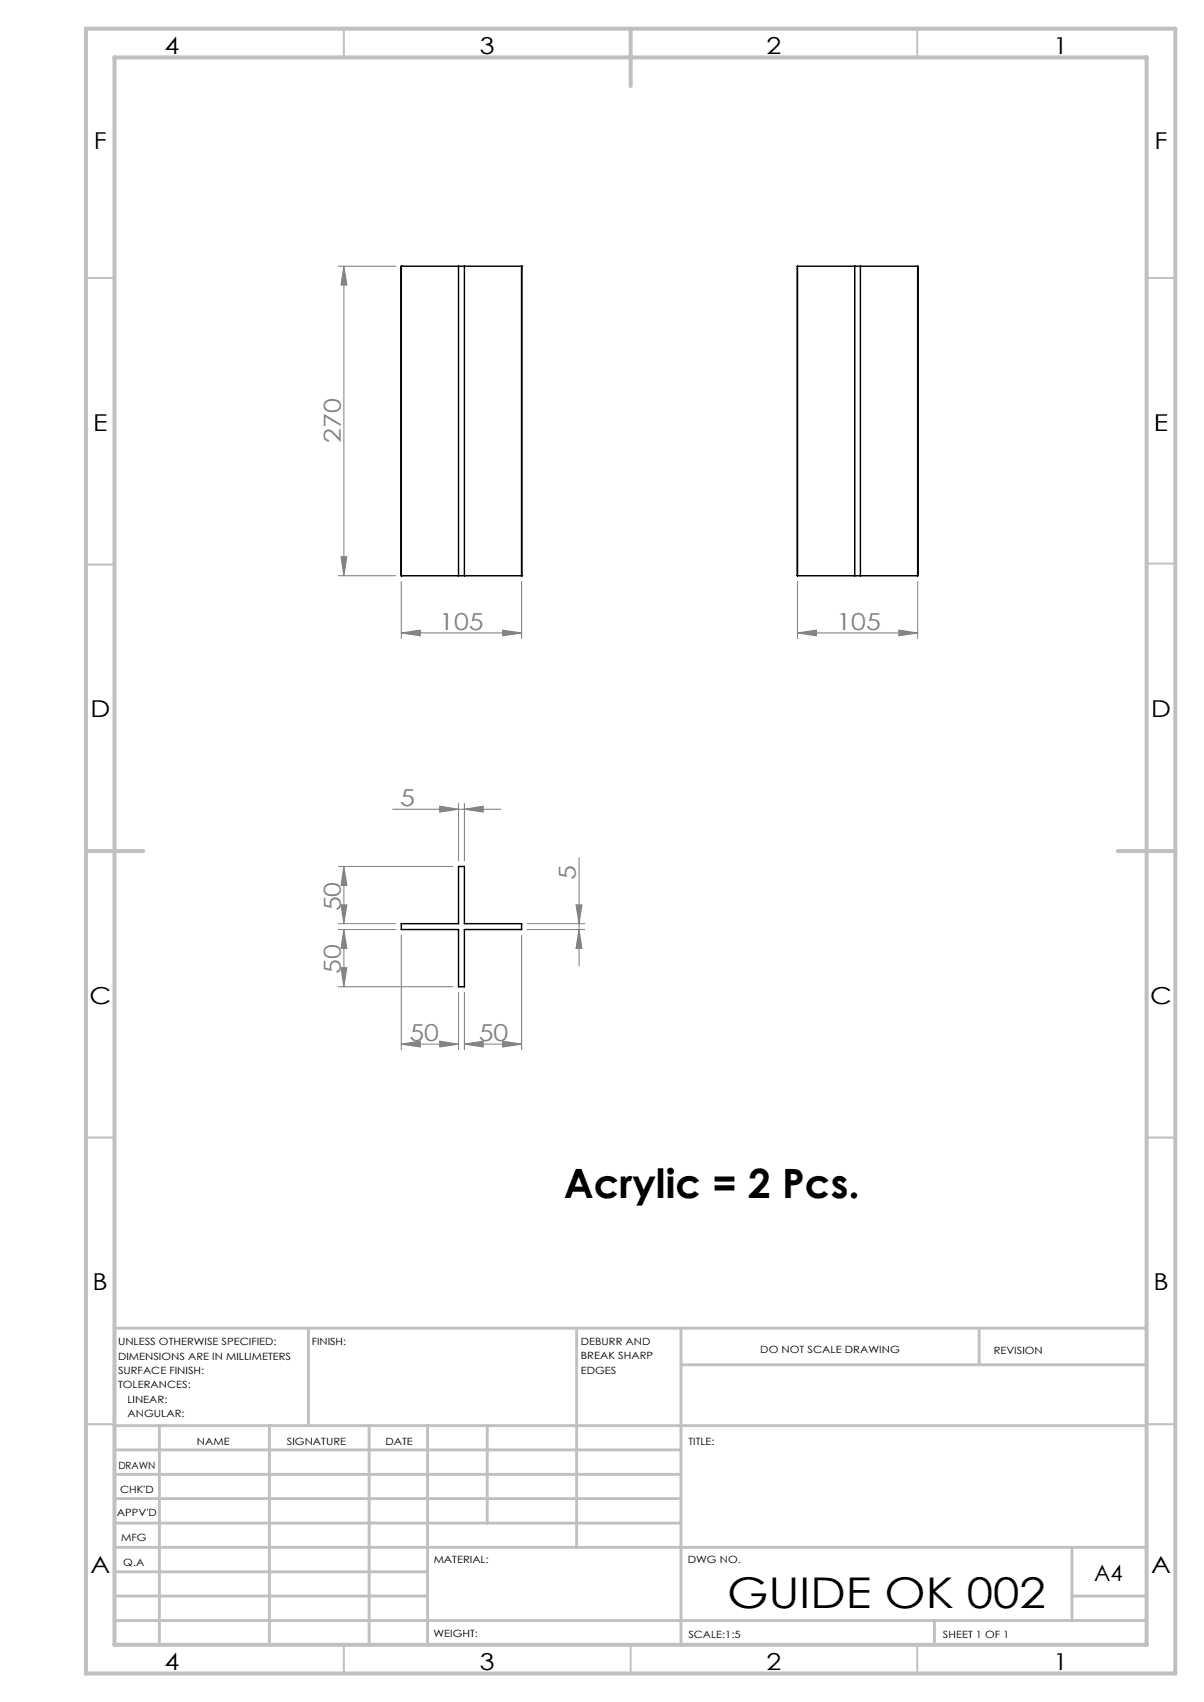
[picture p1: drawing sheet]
<svg xmlns="http://www.w3.org/2000/svg" width="210mm" height="297mm" viewBox="0 0 210 297" stroke-linecap="round" stroke-linejoin="round" font-family="sans-serif">
<g fill="none" stroke="#808080" stroke-width=".18">
<path d="M59 46.5h10M60 46.5l.5 3.2h-1zM60 46.5v54M59.5 97.2h1l-.5 3.3zM59 100.5h10M70 110.5l3.3-.5v.9zM70 101.5v9.9M70 110.5h21M87.7 110l3.3 .5-3.3 .4zM91 101.5v9.9M139.1 110.5l3.3-.5v.9zM139.1 110.5h21"/>
<path d="M139.1 101.5v9.9M156.8 110l3.3 .5-3.3 .4zM160.1 101.5v9.9M59 151.2h20M59.5 157.9h1l-.5 3.3zM60 151.2l.5 3.3h-1zM60 151.2v10M68.5 141.2h18.8M76.7 140.7l3.3 .5-3.3 .5zM80 140.2v10M81 141.2l3.3-.5v1zM81 140.2v10"/>
<path d="M100.5 157.9h1l-.5 3.3zM101 149.7v18.9M59 161.2h10M59 172.2h20M59 162.2h10M59.5 168.9h1l-.5 3.3zM60 162.2l.5 3.3h-1zM60 162.2v10M70 163.2v20M80 173.2v10M81 173.2v10M91 163.2v20"/>
<path d="M92 161.2h10M92 162.2h10M101 162.2l.5 3.3h-1zM70 182.2l3.3-.5v1zM70 182.2h10M76.7 181.7l3.3 .5-3.3 .5zM81 182.2l3.3-.5v1zM81 182.2h10M87.7 181.7l3.3 .5-3.3 .5z"/>
</g>
<g fill="none" stroke="#c0c0c0" stroke-width=".35">
<path d="M60 5v5M160 5v5M15 48.5h5M200 48.5h5M15 98.5h5M200 98.4h5M15 198.5h5M200 198.5h5M15 248.5h5M200 248.5h5M60 287v5M110 287v5"/>
<path d="M160 287v5"/>
</g>
<g fill="none" stroke="#c0c0c0" stroke-width=".5">
<path d="M53.8 231.8v17M100.6 231.8v38.2M118.8 231.8v55.2M118.8 238.2h81.2M170.8 231.8v6.4M200 231.8h-180v55.2M20 248.8h180M20 257.3h98.8M20 253h98.8M27.8 248.8v38.2M47 248.8v38.2M64.4 248.8v38.2"/>
<path d="M74.6 248.8v38.2M85 248.8v17M20 265.8h98.8M20 261.5h98.8M20 278.5h54.6M20 274.3h54.6M20 270h180M187 278.5h13M187 270v12.8M20 282.8h180M163 282.8v4.2"/>
</g>
<path d="M15 5h190v287h-190zM20 10h180v277h-180zM110 5v10M15 148.5h10M195 148.5h10" fill="none" stroke="#c0c0c0" stroke-width=".7"/>
<g fill="#808080">
<path d="M76.7 181.7l3.3 .5-3.3 .5zM70 182.2l3.3-.5v1z"/>
<path d="M70 110.5l3.3-.5v.9zM87.7 110l3.3 .5-3.3 .4zM139.1 110.5l3.3-.5v.9zM156.8 110l3.3 .5-3.3 .4zM81 182.2l3.3-.5v1zM87.7 181.7l3.3 .5-3.3 .5zM76.7 140.7l3.3 .5-3.3 .5zM81 141.2l3.3-.5v1z"/>
<path d="M59.5 97.2h1l-.5 3.3zM60 46.5l.5 3.2h-1zM59.5 157.9h1l-.5 3.3zM60 151.2l.5 3.3h-1zM59.5 168.9h1l-.5 3.3zM60 162.2l.5 3.3h-1zM101 162.2l.5 3.3h-1zM100.5 157.9h1l-.5 3.3z"/>
</g>
<g fill="none" stroke="#000" stroke-width=".25">
<path d="M70 46.5h.1M70 46.5v54M70 46.5h10M80 46.5h1M80 46.5v54M81 46.5v54M81 46.5h10M91 46.5h.1M91 46.5v54M139.1 46.5v54M139.1 46.5h10M149.1 46.5h1"/>
<path d="M149.1 46.5v54M150.1 46.5h10M150.1 46.5v54M160.1 46.5h.1M160.1 46.5v54M70 100.5h.1M70 100.5h10M80 100.5h1M81 100.5h10M91 100.5h.1M139.1 100.5h10M149.1 100.5h1"/>
<path d="M150.1 100.5h10M160.1 100.5h.1M80 151.2h1v10h10v1h-10v10h-1v-10h-10v-1h10z"/>
</g>
<text font-size="7.4" x="126.8" y="280.5">GUIDE OK 002</text>
<text font-size="7.1" x="98.3" y="209">Acrylic = 2 Pcs.</text>
<g font-size="4.1">
<text x="28.7" y="9.4">4</text>
<text x="83.7" y="9.4">3</text>
<text x="133.7" y="9.4">2</text>
<text x="183.7" y="9.4">1</text>
<text x="16.4" y="25.9">F</text>
<text x="201.4" y="25.9">F</text>
<text x="16.2" y="75.2">E</text>
<text x="201.3" y="75.2">E</text>
<text x="15.8" y="125.2">D</text>
<text x="200.8" y="125.2">D</text>
<text x="15.6" y="175.2">C</text>
<text x="200.6" y="175.2">C</text>
<text x="16.2" y="225.2">B</text>
<text x="201.2" y="225.2">B</text>
<text x="15.8" y="274.4">A</text>
<text x="200.8" y="274.4">A</text>
<text x="28.7" y="291.4">4</text>
<text x="83.7" y="291.4">3</text>
<text x="133.7" y="291.4">2</text>
<text x="183.7" y="291.4">1</text>
</g>
<g font-size="4.1" fill="#808080">
<text x="59.4" y="77.3" transform="rotate(-90 59.4 77.3)">270</text>
<text x="76.6" y="109.9">105</text>
<text x="145.9" y="109.9">105</text>
<text x="69.8" y="140.6">5</text>
<text x="100.4" y="153.5" transform="rotate(-90 100.4 153.5)">5</text>
<text x="59.4" y="159" transform="rotate(-90 59.4 159)">50</text>
<text x="59.4" y="170" transform="rotate(-90 59.4 170)">50</text>
<text x="71.4" y="181.6">50</text>
<text x="83.5" y="181.6">50</text>
</g>
<text font-size="3.9" x="190.9" y="275.8">A4</text>
<g font-size="1.7">
<text x="20.6" y="234.8">UNLESS OTHERWISE SPECIFIED:</text>
<text x="20.6" y="237.3">DIMENSIONS ARE IN MILLIMETERS</text>
<text x="20.6" y="239.8">SURFACE FINISH:</text>
<text x="54.4" y="234.8">FINISH:</text>
<text x="101.3" y="234.7">DEBURR AND</text>
<text x="101.3" y="237.2">BREAK SHARP</text>
<text x="101.3" y="239.7">EDGES</text>
<text x="132.6" y="236.2">DO NOT SCALE DRAWING</text>
<text x="173.3" y="236.4">REVISION</text>
<text x="20.6" y="242.3">TOLERANCES:</text>
<text x="22.2" y="244.8">LINEAR:</text>
<text x="22.2" y="247.3">ANGULAR:</text>
<text x="20.6" y="256.3">DRAWN</text>
<text x="34.3" y="252.2">NAME</text>
<text x="50" y="252.1">SIGNATURE</text>
<text x="67.2" y="252.1">DATE</text>
<text x="120.1" y="252.1">TITLE:</text>
<text x="20.9" y="260.5">CHK'D</text>
<text x="20.4" y="264.6">APPV'D</text>
<text x="21.1" y="269">MFG</text>
<text x="21.5" y="273.2">Q.A</text>
<text x="75.6" y="272.7">MATERIAL:</text>
<text x="120" y="272.7">DWG NO.</text>
<text x="75.6" y="285.7">WEIGHT:</text>
<text x="120.1" y="285.8">SCALE:1:5</text>
<text x="164.5" y="285.8">SHEET 1 OF 1</text>
</g>
</svg>
